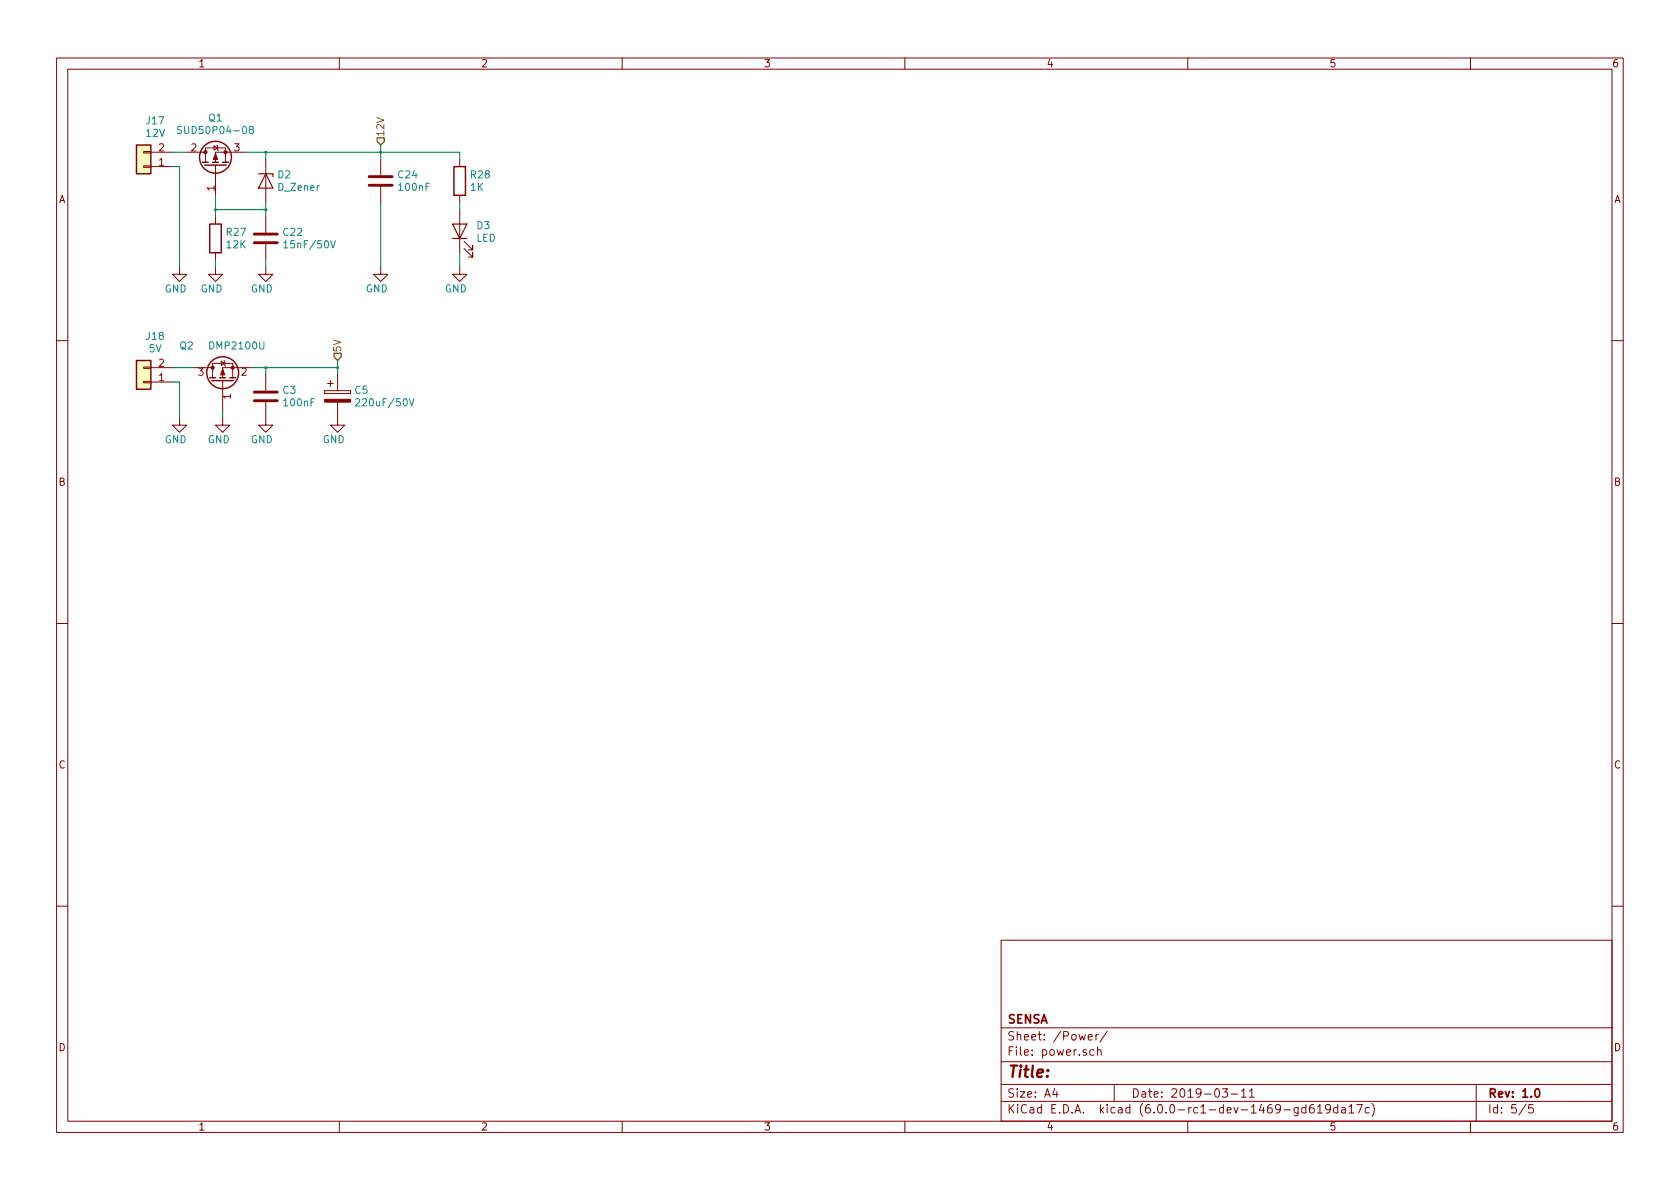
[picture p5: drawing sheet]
EESchema Schematic File Version 4
LIBS:ODOMETRY-cache
EELAYER 29 0
EELAYER END
$Descr A4 11693 8268
encoding utf-8
Sheet 5 5
Title ""
Date "2019-03-11"
Rev "1.0"
Comp "SENSA"
Comment1 ""
Comment2 ""
Comment3 ""
Comment4 ""
$EndDescr
$Comp
L ODOMETRY-rescue:mainboard-rescue_NTR2101P-mainboard-cache Q?
U 1 1
P 1550 2650
AR Path="/5C9C064B" Ref="Q?"  Part="1" 
AR Path="/5C9B800F/5C9C064B" Ref="Q2"  Part="1" 
F 0 "Q2" V 1800 2850 50  0000 L CNN
F 1 "DMP2100U" V 1800 2350 50  0000 L CNN
F 2 "Package_TO_SOT_SMD:SOT-23" H 1750 2575 50  0001 L CIN
F 3 "" H 1550 2650 50  0001 L CNN
	1    1550 2650
	0    -1   -1   0   
$EndComp
$Comp
L Connector_Generic:Conn_01x02 J?
U 1 1
P 1000 1150
AR Path="/5C9C0651" Ref="J?"  Part="1" 
AR Path="/5C9B800F/5C9C0651" Ref="J17"  Part="1" 
F 0 "J17" H 919 833 50  0000 C CNN
F 1 "12V" H 919 920 50  0000 C CNN
F 2 "TerminalBlock_Phoenix:TerminalBlock_Phoenix_MKDS-1,5-2_1x02_P5.00mm_Horizontal" H 1000 1150 50  0001 C CNN
F 3 "~" H 1000 1150 50  0001 C CNN
	1    1000 1150
	-1   0    0    1   
$EndComp
$Comp
L Connector_Generic:Conn_01x02 J?
U 1 1
P 1000 2650
AR Path="/5C9C0657" Ref="J?"  Part="1" 
AR Path="/5C9B800F/5C9C0657" Ref="J18"  Part="1" 
F 0 "J18" H 919 2333 50  0000 C CNN
F 1 "5V" H 919 2420 50  0000 C CNN
F 2 "TerminalBlock_Phoenix:TerminalBlock_Phoenix_MKDS-1,5-2_1x02_P5.00mm_Horizontal" H 1000 2650 50  0001 C CNN
F 3 "~" H 1000 2650 50  0001 C CNN
	1    1000 2650
	-1   0    0    1   
$EndComp
$Comp
L power:GND #PWR?
U 1 1
P 1250 2900
AR Path="/5C9C065D" Ref="#PWR?"  Part="1" 
AR Path="/5C9B800F/5C9C065D" Ref="#PWR0198"  Part="1" 
F 0 "#PWR0198" H 1250 2650 50  0001 C CNN
F 1 "GND" H 1300 2750 50  0000 R CNN
F 2 "" H 1250 2900 50  0001 C CNN
F 3 "" H 1250 2900 50  0001 C CNN
	1    1250 2900
	1    0    0    -1  
$EndComp
Wire Wire Line
	1200 2650 1250 2650
Wire Wire Line
	1200 2550 1350 2550
$Comp
L power:GND #PWR?
U 1 1
P 1550 2900
AR Path="/5C9C0665" Ref="#PWR?"  Part="1" 
AR Path="/5C9B800F/5C9C0665" Ref="#PWR0199"  Part="1" 
F 0 "#PWR0199" H 1550 2650 50  0001 C CNN
F 1 "GND" H 1600 2750 50  0000 R CNN
F 2 "" H 1550 2900 50  0001 C CNN
F 3 "" H 1550 2900 50  0001 C CNN
	1    1550 2900
	1    0    0    -1  
$EndComp
Wire Wire Line
	1250 2650 1250 2900
Wire Wire Line
	1550 2850 1550 2900
$Comp
L Transistor_FET:SUD50P04-08 Q?
U 1 1
P 1500 1150
AR Path="/5C9C0675" Ref="Q?"  Part="1" 
AR Path="/5C9B800F/5C9C0675" Ref="Q1"  Part="1" 
F 0 "Q1" V 1837 1150 50  0000 C CNN
F 1 "SUD50P04-08" V 1750 1150 50  0000 C CNN
F 2 "Package_TO_SOT_SMD:TO-252-2" H 1695 1075 50  0001 L CIN
F 3 "https://www.vishay.com/docs/65594/sud50p04-08.pdf" H 1500 1150 50  0001 C CNN
F 4 "https://www.digikey.com/product-detail/en/vishay-siliconix/SUD50P04-08-GE3/SUD50P04-08-GE3CT-ND/2442163" V 1500 1150 50  0001 C CNN "Digikey"
	1    1500 1150
	0    -1   -1   0   
$EndComp
Wire Wire Line
	1200 1050 1300 1050
Wire Wire Line
	1200 1150 1250 1150
$Comp
L power:GND #PWR?
U 1 1
P 1250 1850
AR Path="/5C9C067D" Ref="#PWR?"  Part="1" 
AR Path="/5C9B800F/5C9C067D" Ref="#PWR0200"  Part="1" 
F 0 "#PWR0200" H 1250 1600 50  0001 C CNN
F 1 "GND" H 1300 1700 50  0000 R CNN
F 2 "" H 1250 1850 50  0001 C CNN
F 3 "" H 1250 1850 50  0001 C CNN
	1    1250 1850
	1    0    0    -1  
$EndComp
$Comp
L Device:R R?
U 1 1
P 1500 1650
AR Path="/5C9C0683" Ref="R?"  Part="1" 
AR Path="/5C9B800F/5C9C0683" Ref="R27"  Part="1" 
F 0 "R27" H 1570 1694 50  0000 L CNN
F 1 "12K" H 1570 1607 50  0000 L CNN
F 2 "Resistor_SMD:R_0603_1608Metric" V 1430 1650 50  0001 C CNN
F 3 "~" H 1500 1650 50  0001 C CNN
	1    1500 1650
	1    0    0    -1  
$EndComp
$Comp
L Device:C C?
U 1 1
P 1850 1650
AR Path="/5C9C0689" Ref="C?"  Part="1" 
AR Path="/5C9B800F/5C9C0689" Ref="C22"  Part="1" 
F 0 "C22" H 1965 1694 50  0000 L CNN
F 1 "15nF/50V" H 1965 1607 50  0000 L CNN
F 2 "Capacitor_SMD:C_0603_1608Metric" H 1888 1500 50  0001 C CNN
F 3 "~" H 1850 1650 50  0001 C CNN
	1    1850 1650
	1    0    0    -1  
$EndComp
$Comp
L Device:D_Zener D?
U 1 1
P 1850 1250
AR Path="/5C9C0690" Ref="D?"  Part="1" 
AR Path="/5C9B800F/5C9C0690" Ref="D2"  Part="1" 
F 0 "D2" V 1806 1329 50  0000 L CNN
F 1 "D_Zener" V 1893 1329 50  0000 L CNN
F 2 "Diode_SMD:D_SOD-323_HandSoldering" H 1850 1250 50  0001 C CNN
F 3 "~" H 1850 1250 50  0001 C CNN
F 4 "https://www.digikey.com/product-detail/en/diodes-incorporated/MMSZ5240BS-7-F/MMSZ5240BS-FDICT-ND/768831" V 1850 1250 50  0001 C CNN "Digikey"
	1    1850 1250
	0    1    1    0   
$EndComp
$Comp
L power:GND #PWR?
U 1 1
P 1500 1850
AR Path="/5C9C0696" Ref="#PWR?"  Part="1" 
AR Path="/5C9B800F/5C9C0696" Ref="#PWR0201"  Part="1" 
F 0 "#PWR0201" H 1500 1600 50  0001 C CNN
F 1 "GND" H 1550 1700 50  0000 R CNN
F 2 "" H 1500 1850 50  0001 C CNN
F 3 "" H 1500 1850 50  0001 C CNN
	1    1500 1850
	1    0    0    -1  
$EndComp
$Comp
L power:GND #PWR?
U 1 1
P 1850 1850
AR Path="/5C9C069C" Ref="#PWR?"  Part="1" 
AR Path="/5C9B800F/5C9C069C" Ref="#PWR0202"  Part="1" 
F 0 "#PWR0202" H 1850 1600 50  0001 C CNN
F 1 "GND" H 1900 1700 50  0000 R CNN
F 2 "" H 1850 1850 50  0001 C CNN
F 3 "" H 1850 1850 50  0001 C CNN
	1    1850 1850
	1    0    0    -1  
$EndComp
Wire Wire Line
	1850 1800 1850 1850
Wire Wire Line
	1500 1800 1500 1850
Wire Wire Line
	1250 1150 1250 1850
Wire Wire Line
	1500 1350 1500 1450
Wire Wire Line
	1850 1400 1850 1450
Wire Wire Line
	1850 1450 1500 1450
Connection ~ 1850 1450
Wire Wire Line
	1850 1450 1850 1500
Connection ~ 1500 1450
Wire Wire Line
	1500 1450 1500 1500
Wire Wire Line
	1700 1050 1850 1050
Wire Wire Line
	1850 1050 1850 1100
$Comp
L Device:C C?
U 1 1
P 2650 1250
AR Path="/5C9C06BA" Ref="C?"  Part="1" 
AR Path="/5C9B800F/5C9C06BA" Ref="C24"  Part="1" 
F 0 "C24" H 2765 1294 50  0000 L CNN
F 1 "100nF" H 2765 1207 50  0000 L CNN
F 2 "Capacitor_SMD:C_0603_1608Metric" H 2688 1100 50  0001 C CNN
F 3 "~" H 2650 1250 50  0001 C CNN
	1    2650 1250
	1    0    0    -1  
$EndComp
Wire Wire Line
	2650 1050 2650 1000
Connection ~ 1850 1050
Wire Wire Line
	2650 1050 2650 1100
Connection ~ 2650 1050
Wire Wire Line
	2650 1400 2650 1850
$Comp
L power:GND #PWR?
U 1 1
P 2650 1850
AR Path="/5C9C06D0" Ref="#PWR?"  Part="1" 
AR Path="/5C9B800F/5C9C06D0" Ref="#PWR0204"  Part="1" 
F 0 "#PWR0204" H 2650 1600 50  0001 C CNN
F 1 "GND" H 2700 1700 50  0000 R CNN
F 2 "" H 2650 1850 50  0001 C CNN
F 3 "" H 2650 1850 50  0001 C CNN
	1    2650 1850
	1    0    0    -1  
$EndComp
$Comp
L Device:R R?
U 1 1
P 3200 1250
AR Path="/5C9C06DC" Ref="R?"  Part="1" 
AR Path="/5C9B800F/5C9C06DC" Ref="R28"  Part="1" 
F 0 "R28" H 3270 1294 50  0000 L CNN
F 1 "1K" H 3270 1207 50  0000 L CNN
F 2 "Capacitor_SMD:C_0603_1608Metric" V 3130 1250 50  0001 C CNN
F 3 "~" H 3200 1250 50  0001 C CNN
	1    3200 1250
	1    0    0    -1  
$EndComp
$Comp
L Device:LED D?
U 1 1
P 3200 1600
AR Path="/5C9C06E2" Ref="D?"  Part="1" 
AR Path="/5C9B800F/5C9C06E2" Ref="D3"  Part="1" 
F 0 "D3" V 3237 1485 50  0000 R CNN
F 1 "LED" V 3150 1485 50  0000 R CNN
F 2 "LED_SMD:LED_1206_3216Metric" H 3200 1600 50  0001 C CNN
F 3 "~" H 3200 1600 50  0001 C CNN
	1    3200 1600
	0    -1   -1   0   
$EndComp
$Comp
L power:GND #PWR?
U 1 1
P 3200 1850
AR Path="/5C9C06E8" Ref="#PWR?"  Part="1" 
AR Path="/5C9B800F/5C9C06E8" Ref="#PWR0205"  Part="1" 
F 0 "#PWR0205" H 3200 1600 50  0001 C CNN
F 1 "GND" H 3250 1700 50  0000 R CNN
F 2 "" H 3200 1850 50  0001 C CNN
F 3 "" H 3200 1850 50  0001 C CNN
	1    3200 1850
	1    0    0    -1  
$EndComp
Wire Wire Line
	3200 1400 3200 1450
Wire Wire Line
	3200 1750 3200 1850
Wire Wire Line
	2650 1050 3200 1050
Wire Wire Line
	3200 1050 3200 1100
Text HLabel 2350 2500 1    50   Input ~ 0
5V
Text HLabel 2650 1000 1    50   Input ~ 0
12V
Wire Wire Line
	1850 1050 2650 1050
$Comp
L Device:C C?
U 1 1
P 1850 2750
AR Path="/5CA69CE5" Ref="C?"  Part="1" 
AR Path="/5C9B800F/5CA69CE5" Ref="C3"  Part="1" 
F 0 "C3" H 1965 2794 50  0000 L CNN
F 1 "100nF" H 1965 2707 50  0000 L CNN
F 2 "Capacitor_SMD:C_0603_1608Metric" H 1888 2600 50  0001 C CNN
F 3 "~" H 1850 2750 50  0001 C CNN
	1    1850 2750
	1    0    0    -1  
$EndComp
$Comp
L power:GND #PWR?
U 1 1
P 1850 2900
AR Path="/5CA6A4CF" Ref="#PWR?"  Part="1" 
AR Path="/5C9B800F/5CA6A4CF" Ref="#PWR0139"  Part="1" 
F 0 "#PWR0139" H 1850 2650 50  0001 C CNN
F 1 "GND" H 1900 2750 50  0000 R CNN
F 2 "" H 1850 2900 50  0001 C CNN
F 3 "" H 1850 2900 50  0001 C CNN
	1    1850 2900
	1    0    0    -1  
$EndComp
$Comp
L Device:CP C5
U 1 1
P 2350 2750
F 0 "C5" H 2466 2794 50  0000 L CNN
F 1 "220uF/50V" H 2466 2707 50  0000 L CNN
F 2 "Capacitor_SMD:C_Elec_10x10.2" H 2388 2600 50  0001 C CNN
F 3 "~" H 2350 2750 50  0001 C CNN
	1    2350 2750
	1    0    0    -1  
$EndComp
Wire Wire Line
	2350 2550 2350 2500
Wire Wire Line
	1750 2550 1850 2550
Wire Wire Line
	1850 2600 1850 2550
Connection ~ 1850 2550
Wire Wire Line
	1850 2550 2350 2550
Wire Wire Line
	2350 2550 2350 2600
Connection ~ 2350 2550
$Comp
L power:GND #PWR?
U 1 1
P 2350 2900
AR Path="/5CA8E8F1" Ref="#PWR?"  Part="1" 
AR Path="/5C9B800F/5CA8E8F1" Ref="#PWR0140"  Part="1" 
F 0 "#PWR0140" H 2350 2650 50  0001 C CNN
F 1 "GND" H 2400 2750 50  0000 R CNN
F 2 "" H 2350 2900 50  0001 C CNN
F 3 "" H 2350 2900 50  0001 C CNN
	1    2350 2900
	1    0    0    -1  
$EndComp
$EndSCHEMATC
